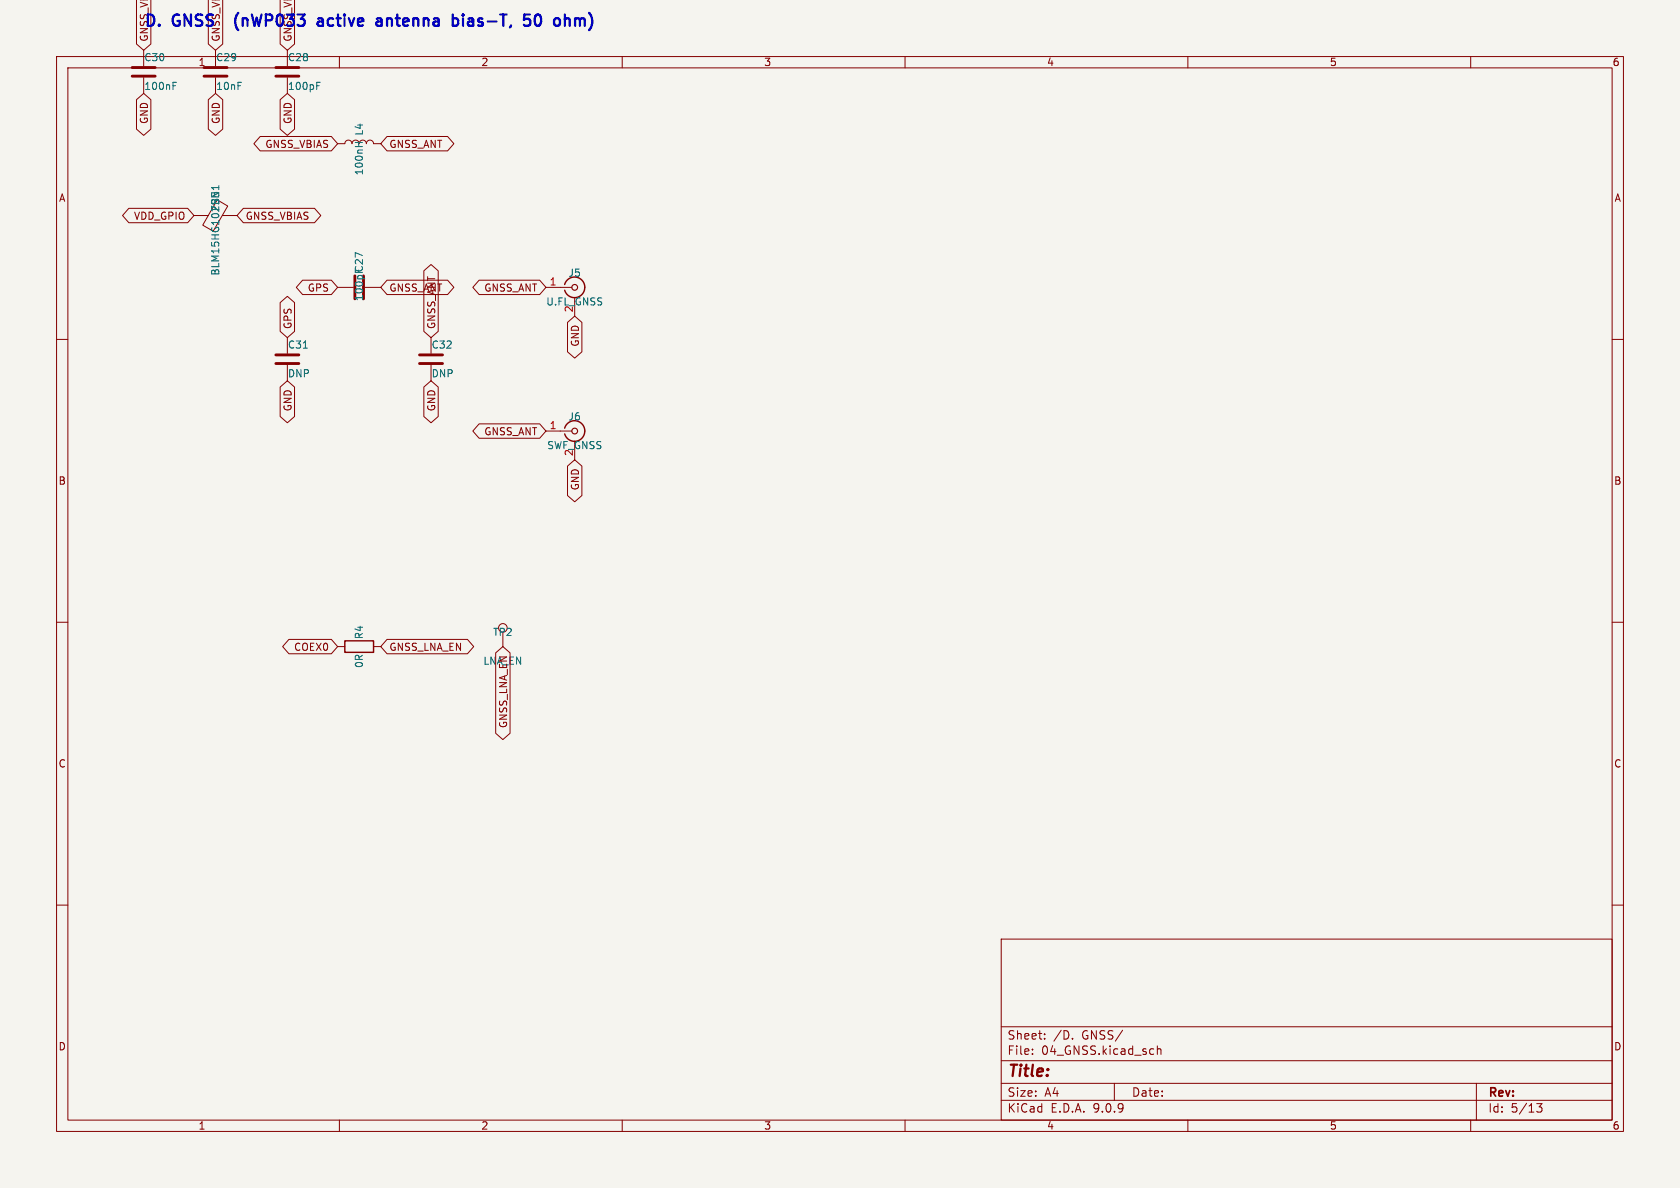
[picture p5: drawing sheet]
<svg xmlns="http://www.w3.org/2000/svg" width="297mm" height="210mm" viewBox="0 0 297 210" stroke-linecap="round" stroke-linejoin="round" font-family="sans-serif">
<path d="M0 0h297v210h-297z" fill="#f5f4ef" stroke="#f5f4ef" stroke-width=".18"/>
<g fill="none" stroke="#840000" stroke-width=".18">
<path d="M24.1 0v7.8l1.3 1.1M26.7 0v7.8l-1.3 1.1M36.8 0v7.8l1.3 1.1M39.4 0v7.8l-1.3 1.1M49.5 0v7.8l1.3 1.1M52.1 0v7.8l-1.3 1.1M10 10h277v190h-277zM12 12h273v186h-273zM24.1 17.6l1.3-1.1 1.3 1.1v5.2l-1.3 1.1-1.3-1.1zM25.4 8.9v2.8M25.4 13.7v2.8M36.8 17.6l1.3-1.1 1.3 1.1v5.2l-1.3 1.1-1.3-1.1z"/>
<path d="M38.1 8.9v2.8M38.1 13.7v2.8M49.5 17.6l1.3-1.1 1.3 1.1v5.2l-1.3 1.1-1.3-1.1zM50.8 8.9v2.8M50.8 13.7v2.8M60 10v2M110 10v2M160 10v2M210 10v2M260 10v2M22.8 36.8h10.4l1.1 1.3-1.1 1.3h-10.4l-1.1-1.3zM34.3 38.1h2.5"/>
<path d="M38.4 35.3l1.9 1.1-2.6 4.5-1.9-1.1zM39.4 38.1h2.5M43 36.8h12.6l1.1 1.3-1.1 1.3h-12.6l-1.1-1.3zM46 24.1h12.6l1.1 1.3-1.1 1.3h-12.6l-1.1-1.3zM59.7 25.4h1.3a.64 .64 0 0 1 .6-.6 .64 .64 0 0 1 .6 .6 .64 .64 0 0 1 .7-.6 .64 .64 0 0 1 .6 .6 .64 .64 0 0 1 .6-.6 .64 .64 0 0 1 .7 .6 .64 .64 0 0 1 .6-.6 .64 .64 0 0 1 .6 .6h1.3M68.4 24.1h10.7l1.1 1.3-1.1 1.3h-10.7l-1.1-1.3zM49.5 53.5l1.3-1.1 1.3 1.1v5.1l-1.3 1.1-1.3-1.1zM50.8 59.7v2.8M53.5 49.5h5.1l1.1 1.3-1.1 1.3h-5.1l-1.1-1.3zM59.7 50.8h2.8M64.5 50.8h2.8M68.4 49.5h10.7l1.1 1.3-1.1 1.3h-10.7l-1.1-1.3z"/>
<path d="M74.9 47.9l1.3-1.1 1.3 1.1v10.7l-1.3 1.1-1.3-1.1zM76.2 59.7v2.8M84.7 49.5h10.7l1.1 1.3-1.1 1.3h-10.7l-1.1-1.3zM96.5 50.8h4.6M100.3 57l1.3-1.1 1.3 1.1v5.2l-1.3 1.1-1.3-1.1zM101.6 53.3v2.6M10 60h2M49.5 68.4l1.3-1.1 1.3 1.1v5.2l-1.3 1.1-1.3-1.1zM50.8 64.5v2.8M74.9 68.4l1.3-1.1 1.3 1.1v5.2l-1.3 1.1-1.3-1.1zM76.2 64.5v2.8M84.7 74.9h10.7l1.1 1.3-1.1 1.3h-10.7l-1.1-1.3z"/>
<path d="M96.5 76.2h4.6M101.6 78.7v2.6M285 60h2M100.3 82.4l1.3-1.1 1.3 1.1v5.2l-1.3 1.1-1.3-1.1zM10 110h2M51.1 113h7.5l1.1 1.3-1.1 1.3h-7.5l-1.1-1.3zM59.7 114.3h1.3M66 114.3h1.3M68.4 113h14.2l1.1 1.3-1.1 1.3h-14.2l-1.1-1.3zM87.6 115.4l1.3-1.1 1.3 1.1v14.2l-1.3 1.1-1.3-1.1zM88.9 111.8v2.5M285 110h2"/>
<path d="M10 160h2M177 166h108v32h-108zM285 160h2M60 198v2M110 198v2M160 198v2M177 194.5h108M177 191.5h108M177 187.5h108M177 181.5h108M182.5 186.3v.1M182.5 185.5v.1"/>
<path d="M184.7 183.6v.1M184.7 182.8v.1M189.6 183.6v.1M197 191.5v3M203.8 185.4l.2 .1M204 186.3l-.2 .1M204.6 184.9v1.5M204.6 185.5l.2-.1 .4 .1v.9M210 198v2M260 198v2M261 191.5v6.5M271.7 195.1h.9l-.5 .6 .4 .1v.7l-.2 .1-.6-.1"/>
<circle cx="88.9" cy="111" r=".76"/>
</g>
<path d="M23.4 11.9h4M23.4 13.5h4M36.1 11.9h4M36.1 13.5h4M48.8 11.9h4M48.8 13.5h4M62.7 48.8v4M64.3 48.8v4M48.8 62.7h4M48.8 64.3h4M74.2 62.7h4M74.2 64.3h4" fill="none" stroke="#840000" stroke-width=".51"/>
<path d="M30.6 15.2h.4M30.6 14.5h.6M56 15.2h.4M56 14.5h.6M38.7 32.8v.7M38.7 33.2h-1.3l.4 .3M62.8 25.2h1.3M63.4 25.2v.7M53.6 61.5h.8" fill="none" stroke="#006464" stroke-width=".18"/>
<path d="M99.8 50.3a1.81 1.81 0 0 1 2.8-1 1.81 1.81 0 0 1 0 3 1.81 1.81 0 0 1-2.8-1M99.8 75.7a1.81 1.81 0 0 1 2.8-1 1.81 1.81 0 0 1 0 3 1.81 1.81 0 0 1-2.8-1M61 113.3h5v2h-5z" fill="none" stroke="#840000" stroke-width=".25"/>
<g fill="none" stroke="#840000" stroke-width=".2">
<circle cx="101.6" cy="50.8" r=".51"/>
<circle cx="101.6" cy="76.2" r=".51"/>
</g>
<g fill="none" stroke="#0000c2" stroke-width=".4">
<path d="M42.1 2.3a2.29 2.29 0 0 0 0 3M56.2 3.3l.2-.1 .6 .1 .1 1.3M57.1 3.7l-.7 .1a.39 .39 0 0 0-.3 .4 .39 .39 0 0 0 .3 .4l.7-.1M68.4 3.2v1.4M69 3.2h-.3l-.3 .2M81.9 2.6v.2M81.9 3.2v1.4M81.9 2.6l-.1 .1 .1 .1M81.9 2.6v.1v.1M83.4 3.2l-.6 .1M83.5 3.8h-.5a.39 .39 0 0 0-.3 .4 .39 .39 0 0 0 .3 .4h.5M94.8 2.7a.47 .47 0 0 1 .8 .2 1.03 1.03 0 0 1-.6 1.7 1.33 1.33 0 0 1-.2-1.9z"/>
<path d="M101.7 3.4a.5 .5 0 0 1 .8 .1M101.7 3.2v1.4M102.5 3.5v1.1M103.1 3.2l-.5 .1-.1 .2"/>
</g>
<g font-size="2.8" fill="#0000c2">
<text x="25.4" y="4.8">D.</text>
<text x="30.7" y="4.8">GNSS</text>
<text x="43.2" y="4.8">(nWP033</text>
<text x="58.7" y="4.8">active</text>
<text x="69.9" y="4.8">antenna</text>
<text x="84.1" y="4.8">bias-T,</text>
<text x="97.6" y="4.8">50</text>
<text x="103.7" y="4.8">ohm)</text>
</g>
<text font-size="2.8" fill="#840000" x="178" y="190.9">Title:</text>
<g font-size="2.1" fill="#840000">
<text x="178" y="184">Sheet:</text>
<text x="186.2" y="184">/D.</text>
<text x="191.3" y="184">GNSS/</text>
<text x="178" y="186.7">File:</text>
<text x="184.1" y="186.7">04_GNSS.kicad_sch</text>
<text x="178" y="196.9">KiCad</text>
<text x="178" y="194.1">Size:</text>
<text x="184.7" y="194.1">A4</text>
<text x="185.7" y="196.9">E.D.A.</text>
<text x="193.3" y="196.9">9.0.9</text>
<text x="200" y="194.1">Date:</text>
<text x="263" y="194.3">Rev:</text>
<text x="263" y="196.9">Id:</text>
<text x="267.1" y="196.9">5/13</text>
</g>
<g font-size="1.8" fill="#006464">
<text x="25.4" y="11">C30</text>
<text x="38.1" y="11">C29</text>
<text x="50.8" y="11">C28</text>
<text x="25.4" y="16.1">100nF</text>
<text x="38.1" y="16.1">10nF</text>
<text x="50.8" y="16.1">100pF</text>
<text x="64.4" y="24.1" transform="rotate(-90 64.4 24.1)">L4</text>
<text x="64.4" y="31.1" transform="rotate(-90 64.4 31.1)">100nH</text>
<text x="39" y="37.4" transform="rotate(-90 39 37.4)">FB5</text>
<text x="39" y="48.8" transform="rotate(-90 39 48.8)">BLM15HG102SN1</text>
<text x="64.4" y="53.3" transform="rotate(-90 64.4 53.3)">100pFC27</text>
<text x="100.4" y="49.1">J5</text>
<text x="96.5" y="54.2">U.FL_GNSS</text>
<text x="101.3" y="55.3" transform="rotate(-90 101.3 55.3)">2</text>
<text x="50.8" y="61.8">C31</text>
<text x="76.2" y="61.8">C32</text>
<text x="50.8" y="66.9">DNP</text>
<text x="76.2" y="66.9">DNP</text>
<text x="100.4" y="74.5">J6</text>
<text x="96.6" y="79.6">SWF_GNSS</text>
<text x="101.3" y="80.7" transform="rotate(-90 101.3 80.7)">2</text>
<text x="64.4" y="113.1" transform="rotate(-90 64.4 113.1)">R4</text>
<text x="87.1" y="112.6">TP2</text>
<text x="64.4" y="118.2" transform="rotate(-90 64.4 118.2)">0R</text>
</g>
<g font-size="1.8" fill="#840000">
<text x="26.4" y="7.5" transform="rotate(-90 26.4 7.5)">GNSS_VBI</text>
<text x="35" y="11.9">1</text>
<text x="85" y="11.9">2</text>
<text x="135" y="11.9">3</text>
<text x="185" y="11.9">4</text>
<text x="235" y="11.9">5</text>
<text x="285" y="11.9">6</text>
<text x="26.4" y="22" transform="rotate(-90 26.4 22)">GND</text>
<text x="39.1" y="22" transform="rotate(-90 39.1 22)">GND</text>
<text x="51.8" y="22" transform="rotate(-90 51.8 22)">GND</text>
<text x="46.8" y="26.4">GNSS_VBIAS</text>
<text x="68.7" y="26.4">GNSS_ANT</text>
<text x="10.3" y="35.9">A</text>
<text x="285.3" y="35.9">A</text>
<text x="23.6" y="39.1">VDD_GPIO</text>
<text x="43.3" y="39.1">GNSS_VBIAS</text>
<text x="54.3" y="51.8">GPS</text>
<text x="68.7" y="51.8">GNSS_ANT</text>
<text x="85.5" y="51.8">GNSS_ANT</text>
<text x="51.8" y="58.3" transform="rotate(-90 51.8 58.3)">GPS</text>
<text x="77.2" y="58.3" transform="rotate(-90 77.2 58.3)">GNSS_ANT</text>
<text x="102.6" y="61.4" transform="rotate(-90 102.6 61.4)">GND</text>
<text x="51.8" y="72.8" transform="rotate(-90 51.8 72.8)">GND</text>
<text x="77.2" y="72.8" transform="rotate(-90 77.2 72.8)">GND</text>
<text x="85.5" y="77.2">GNSS_ANT</text>
<text x="10.3" y="85.9">B</text>
<text x="102.6" y="86.8" transform="rotate(-90 102.6 86.8)">GND</text>
<text x="285.3" y="85.9">B</text>
<text x="51.9" y="115.3">COEX0</text>
<text x="68.7" y="115.3">GNSS_LNA_EN</text>
<text x="85.4" y="117.7">LNA_EN</text>
<text x="89.9" y="128.8" transform="rotate(-90 89.9 128.8)">GNSS_LNA_EN</text>
<text x="10.3" y="135.9">C</text>
<text x="285.3" y="135.9">C</text>
<text x="10.3" y="185.9">D</text>
<text x="285.3" y="185.9">D</text>
<text x="35" y="199.9">1</text>
<text x="85" y="199.9">2</text>
<text x="135" y="199.9">3</text>
<text x="185" y="199.9">4</text>
<text x="235" y="199.9">5</text>
<text x="285" y="199.9">6</text>
</g>
<g font-size="1.8" fill="#0000c2">
<text x="39.1" y="7.5" transform="rotate(-90 39.1 7.5)">GNSS_VBI</text>
<text x="51.8" y="7.5" transform="rotate(-90 51.8 7.5)">GNSS_VBI</text>
</g>
<g font-size="1.8" fill="#a90000">
<text x="97.1" y="50.5">1</text>
<text x="97.1" y="75.9">1</text>
</g>
</svg>
